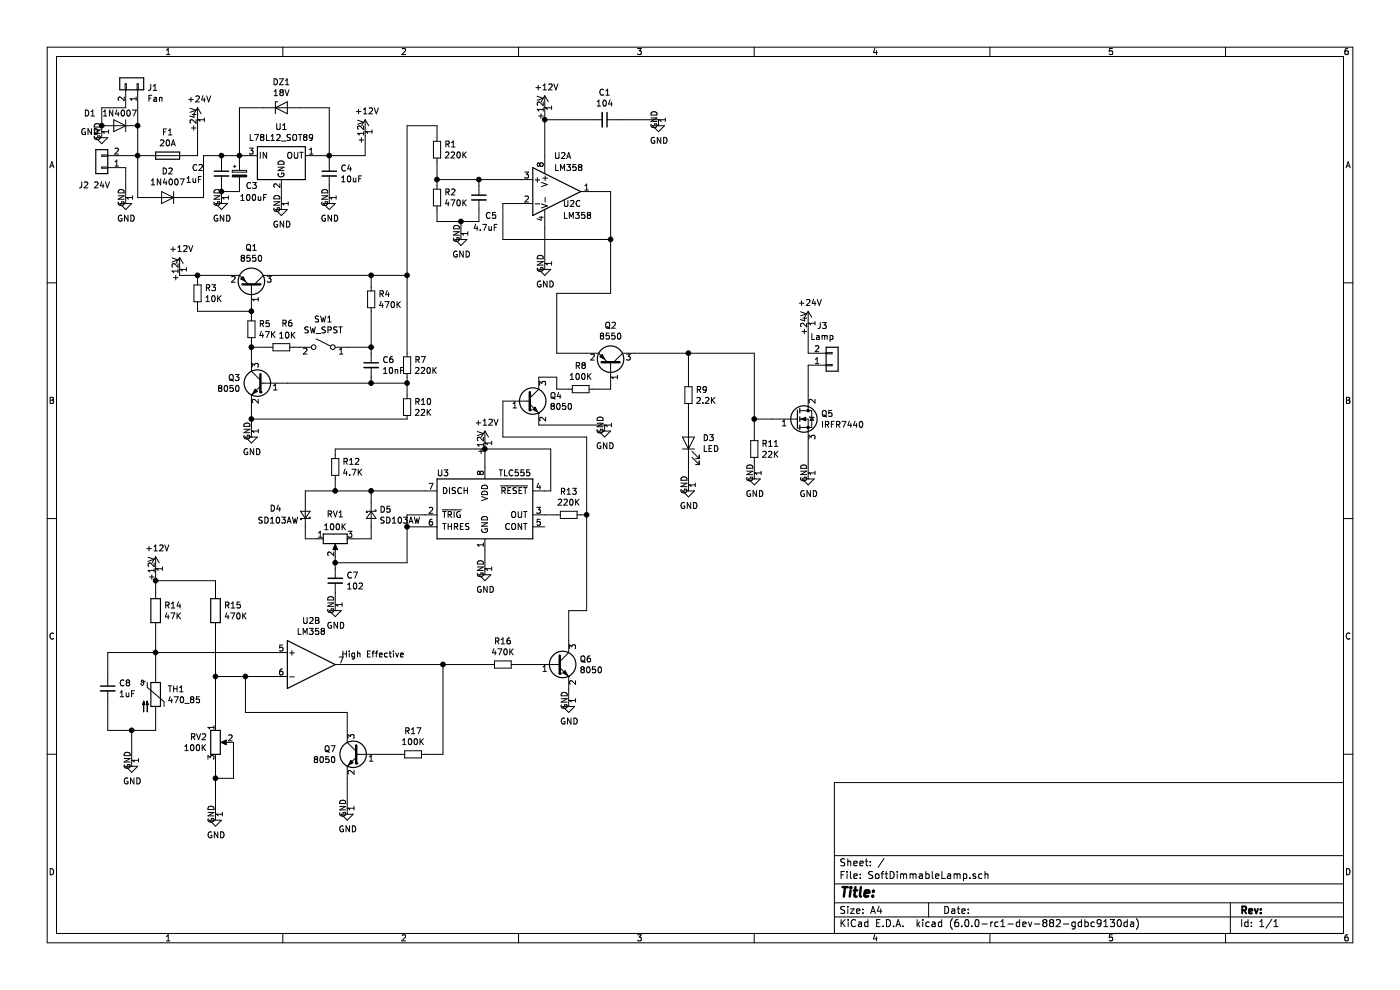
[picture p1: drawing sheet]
EESchema Schematic File Version 4
LIBS:SoftDimmableLamp-cache
EELAYER 28 0
EELAYER END
$Descr A4 11693 8268
encoding utf-8
Sheet 1 1
Title ""
Date ""
Rev ""
Comp ""
Comment1 ""
Comment2 ""
Comment3 ""
Comment4 ""
$EndDescr
$Comp
L Amplifier_Operational:LM358 U2
U 1 1
P 4650 1600
F 0 "U2" H 4700 1900 50  0000 C CNN
F 1 "LM358" H 4750 1800 50  0000 C CNN
F 2 "lc_lib:SOIC-8_150MIL" H 4650 1600 50  0001 C CNN
F 3 "http://www.ti.com/lit/ds/symlink/lm2904-n.pdf" H 4650 1600 50  0001 C CNN
	1    4650 1600
	1    0    0    -1  
$EndComp
$Comp
L Amplifier_Operational:LM358 U2
U 2 1
P 2600 5550
F 0 "U2" H 2600 5917 50  0000 C CNN
F 1 "LM358" H 2600 5826 50  0000 C CNN
F 2 "lc_lib:SOIC-8_150MIL" H 2600 5550 50  0001 C CNN
F 3 "http://www.ti.com/lit/ds/symlink/lm2904-n.pdf" H 2600 5550 50  0001 C CNN
	2    2600 5550
	1    0    0    -1  
$EndComp
$Comp
L Amplifier_Operational:LM358 U2
U 3 1
P 4650 1600
F 0 "U2" H 4700 1500 50  0000 L CNN
F 1 "LM358" H 4700 1400 50  0000 L CNN
F 2 "lc_lib:SOIC-8_150MIL" H 4650 1600 50  0001 C CNN
F 3 "http://www.ti.com/lit/ds/symlink/lm2904-n.pdf" H 4650 1600 50  0001 C CNN
	3    4650 1600
	1    0    0    -1  
$EndComp
$Comp
L Regulator_Linear:L78L12_SOT89 U1
U 1 1
P 2350 1300
F 0 "U1" H 2350 1542 50  0000 C CNN
F 1 "L78L12_SOT89" H 2350 1451 50  0000 C CNN
F 2 "lc_lib:SOT-89(SOT-89-3)" H 2350 1500 50  0001 C CIN
F 3 "http://www.st.com/content/ccc/resource/technical/document/datasheet/15/55/e5/aa/23/5b/43/fd/CD00000446.pdf/files/CD00000446.pdf/jcr:content/translations/en.CD00000446.pdf" H 2350 1250 50  0001 C CNN
	1    2350 1300
	1    0    0    -1  
$EndComp
$Comp
L Device:C_Small C2
U 1 1
P 1850 1450
F 0 "C2" H 1600 1500 50  0000 L CNN
F 1 "1uF" H 1550 1400 50  0000 L CNN
F 2 "lc_lib:0805_C" H 1850 1450 50  0001 C CNN
F 3 "~" H 1850 1450 50  0001 C CNN
	1    1850 1450
	1    0    0    -1  
$EndComp
$Comp
L Device:C_Small C4
U 1 1
P 2750 1450
F 0 "C4" H 2842 1496 50  0000 L CNN
F 1 "10uF" H 2842 1405 50  0000 L CNN
F 2 "lc_lib:0805_C" H 2750 1450 50  0001 C CNN
F 3 "~" H 2750 1450 50  0001 C CNN
	1    2750 1450
	1    0    0    -1  
$EndComp
Wire Wire Line
	2650 1300 2750 1300
Wire Wire Line
	2750 1300 2750 1350
Wire Wire Line
	2050 1300 2000 1300
Wire Wire Line
	1850 1300 1850 1350
$Comp
L power:GND #PWR07
U 1 1
P 1850 1650
F 0 "#PWR07" H 1850 1400 50  0001 C CNN
F 1 "GND" H 1855 1477 50  0000 C CNN
F 2 "" H 1850 1650 50  0001 C CNN
F 3 "" H 1850 1650 50  0001 C CNN
	1    1850 1650
	1    0    0    -1  
$EndComp
Wire Wire Line
	1850 1550 1850 1600
$Comp
L power:GND #PWR08
U 1 1
P 2750 1650
F 0 "#PWR08" H 2750 1400 50  0001 C CNN
F 1 "GND" H 2755 1477 50  0000 C CNN
F 2 "" H 2750 1650 50  0001 C CNN
F 3 "" H 2750 1650 50  0001 C CNN
	1    2750 1650
	1    0    0    -1  
$EndComp
Wire Wire Line
	2750 1550 2750 1650
$Comp
L Connector_Generic:Conn_01x02 J2
U 1 1
P 850 1400
F 0 "J2" H 1000 1550 50  0000 C CNN
F 1 "24V" H 850 1550 50  0000 C CNN
F 2 "Connectors_Phoenix:PhoenixContact_GMSTBA-G_02x7.62mm_Angled" H 850 1400 50  0001 C CNN
F 3 "~" H 850 1400 50  0001 C CNN
	1    850  1400
	-1   0    0    1   
$EndComp
$Comp
L power:+24V #PWR02
U 1 1
P 1650 1000
F 0 "#PWR02" H 1650 850 50  0001 C CNN
F 1 "+24V" H 1665 1173 50  0000 C CNN
F 2 "" H 1650 1000 50  0001 C CNN
F 3 "" H 1650 1000 50  0001 C CNN
	1    1650 1000
	1    0    0    -1  
$EndComp
$Comp
L power:GND #PWR06
U 1 1
P 1050 1650
F 0 "#PWR06" H 1050 1400 50  0001 C CNN
F 1 "GND" H 1055 1477 50  0000 C CNN
F 2 "" H 1050 1650 50  0001 C CNN
F 3 "" H 1050 1650 50  0001 C CNN
	1    1050 1650
	1    0    0    -1  
$EndComp
Wire Wire Line
	1050 1400 1050 1650
$Comp
L power:GND #PWR09
U 1 1
P 2350 1700
F 0 "#PWR09" H 2350 1450 50  0001 C CNN
F 1 "GND" H 2355 1527 50  0000 C CNN
F 2 "" H 2350 1700 50  0001 C CNN
F 3 "" H 2350 1700 50  0001 C CNN
	1    2350 1700
	1    0    0    -1  
$EndComp
Wire Wire Line
	2350 1600 2350 1700
$Comp
L power:+12V #PWR05
U 1 1
P 3050 1100
F 0 "#PWR05" H 3050 950 50  0001 C CNN
F 1 "+12V" H 3065 1273 50  0000 C CNN
F 2 "" H 3050 1100 50  0001 C CNN
F 3 "" H 3050 1100 50  0001 C CNN
	1    3050 1100
	1    0    0    -1  
$EndComp
Wire Wire Line
	3050 1300 3050 1100
Connection ~ 2750 1300
$Comp
L power:+12V #PWR01
U 1 1
P 4550 900
F 0 "#PWR01" H 4550 750 50  0001 C CNN
F 1 "+12V" H 4565 1073 50  0000 C CNN
F 2 "" H 4550 900 50  0001 C CNN
F 3 "" H 4550 900 50  0001 C CNN
	1    4550 900 
	1    0    0    -1  
$EndComp
Wire Wire Line
	4550 900  4550 1000
$Comp
L Device:C_Small C1
U 1 1
P 5050 1000
F 0 "C1" V 4821 1000 50  0000 C CNN
F 1 "104" V 4912 1000 50  0000 C CNN
F 2 "lc_lib:0805_C" H 5050 1000 50  0001 C CNN
F 3 "~" H 5050 1000 50  0001 C CNN
	1    5050 1000
	0    1    1    0   
$EndComp
Connection ~ 4550 1000
Wire Wire Line
	4550 1000 4550 1300
$Comp
L power:GND #PWR03
U 1 1
P 5500 1000
F 0 "#PWR03" H 5500 750 50  0001 C CNN
F 1 "GND" H 5505 827 50  0000 C CNN
F 2 "" H 5500 1000 50  0001 C CNN
F 3 "" H 5500 1000 50  0001 C CNN
	1    5500 1000
	1    0    0    -1  
$EndComp
Wire Wire Line
	4550 1000 4950 1000
Wire Wire Line
	5150 1000 5500 1000
$Comp
L Device:C_Small C5
U 1 1
P 4000 1650
F 0 "C5" H 4050 1500 50  0000 L CNN
F 1 "4.7uF" H 3950 1400 50  0000 L CNN
F 2 "lc_lib:0805_C" H 4000 1650 50  0001 C CNN
F 3 "~" H 4000 1650 50  0001 C CNN
	1    4000 1650
	1    0    0    -1  
$EndComp
$Comp
L Device:R_Small R1
U 1 1
P 3650 1250
F 0 "R1" H 3709 1296 50  0000 L CNN
F 1 "220K" H 3709 1205 50  0000 L CNN
F 2 "lc_lib:0805" H 3650 1250 50  0001 C CNN
F 3 "~" H 3650 1250 50  0001 C CNN
	1    3650 1250
	1    0    0    -1  
$EndComp
Wire Wire Line
	3650 1500 4000 1500
Wire Wire Line
	3650 1500 3650 1350
Wire Wire Line
	4000 1550 4000 1500
Connection ~ 4000 1500
Wire Wire Line
	4000 1500 4350 1500
Wire Wire Line
	4000 1850 4000 1750
$Comp
L power:GND #PWR010
U 1 1
P 3850 1950
F 0 "#PWR010" H 3850 1700 50  0001 C CNN
F 1 "GND" H 3855 1777 50  0000 C CNN
F 2 "" H 3850 1950 50  0001 C CNN
F 3 "" H 3850 1950 50  0001 C CNN
	1    3850 1950
	1    0    0    -1  
$EndComp
Wire Wire Line
	3850 1850 3850 1950
Wire Wire Line
	3850 1850 4000 1850
Wire Wire Line
	5100 1600 4950 1600
Wire Wire Line
	4200 1700 4350 1700
$Comp
L power:GND #PWR011
U 1 1
P 4550 2200
F 0 "#PWR011" H 4550 1950 50  0001 C CNN
F 1 "GND" H 4555 2027 50  0000 C CNN
F 2 "" H 4550 2200 50  0001 C CNN
F 3 "" H 4550 2200 50  0001 C CNN
	1    4550 2200
	1    0    0    -1  
$EndComp
Wire Wire Line
	4550 2200 4550 1900
Wire Wire Line
	4200 1700 4200 2000
Wire Wire Line
	4200 2000 5100 2000
Wire Wire Line
	5100 2000 5100 1600
$Comp
L Device:R_Small R11
U 1 1
P 6300 3750
F 0 "R11" H 6359 3796 50  0000 L CNN
F 1 "22K" H 6359 3705 50  0000 L CNN
F 2 "lc_lib:0805" H 6300 3750 50  0001 C CNN
F 3 "~" H 6300 3750 50  0001 C CNN
	1    6300 3750
	1    0    0    -1  
$EndComp
Wire Wire Line
	6300 3650 6300 3500
Connection ~ 6300 3500
Wire Wire Line
	6300 3500 6450 3500
$Comp
L power:GND #PWR017
U 1 1
P 6300 3950
F 0 "#PWR017" H 6300 3700 50  0001 C CNN
F 1 "GND" H 6305 3777 50  0000 C CNN
F 2 "" H 6300 3950 50  0001 C CNN
F 3 "" H 6300 3950 50  0001 C CNN
	1    6300 3950
	1    0    0    -1  
$EndComp
Wire Wire Line
	6300 3850 6300 3950
$Comp
L Connector_Generic:Conn_01x02 J3
U 1 1
P 6950 3050
F 0 "J3" H 6868 2725 50  0000 C CNN
F 1 "Lamp" H 6868 2816 50  0000 C CNN
F 2 "Connectors_Phoenix:PhoenixContact_GMSTBA-G_02x7.62mm_Angled" H 6950 3050 50  0001 C CNN
F 3 "~" H 6950 3050 50  0001 C CNN
	1    6950 3050
	1    0    0    1   
$EndComp
Wire Wire Line
	6750 3050 6750 3300
$Comp
L power:GND #PWR018
U 1 1
P 6750 3950
F 0 "#PWR018" H 6750 3700 50  0001 C CNN
F 1 "GND" H 6755 3777 50  0000 C CNN
F 2 "" H 6750 3950 50  0001 C CNN
F 3 "" H 6750 3950 50  0001 C CNN
	1    6750 3950
	1    0    0    -1  
$EndComp
Wire Wire Line
	6750 3700 6750 3950
$Comp
L power:+24V #PWR013
U 1 1
P 6750 2700
F 0 "#PWR013" H 6750 2550 50  0001 C CNN
F 1 "+24V" H 6765 2873 50  0000 C CNN
F 2 "" H 6750 2700 50  0001 C CNN
F 3 "" H 6750 2700 50  0001 C CNN
	1    6750 2700
	1    0    0    -1  
$EndComp
$Comp
L Device:Thermistor_PTC TH1
U 1 1
P 1300 5800
F 0 "TH1" H 1398 5846 50  0000 L CNN
F 1 "470_85" H 1398 5755 50  0000 L CNN
F 2 "Connectors_Phoenix:PhoenixContact_MSTBA-G_02x5.08mm_Angled" H 1350 5600 50  0001 L CNN
F 3 "~" H 1300 5800 50  0001 C CNN
	1    1300 5800
	1    0    0    -1  
$EndComp
Wire Wire Line
	1300 5650 1300 5450
$Comp
L Device:R R14
U 1 1
P 1300 5100
F 0 "R14" H 1370 5146 50  0000 L CNN
F 1 "47K" H 1370 5055 50  0000 L CNN
F 2 "lc_lib:0805" V 1230 5100 50  0001 C CNN
F 3 "~" H 1300 5100 50  0001 C CNN
	1    1300 5100
	1    0    0    -1  
$EndComp
Wire Wire Line
	1300 5250 1300 5450
Connection ~ 1300 5450
$Comp
L power:+12V #PWR020
U 1 1
P 1300 4750
F 0 "#PWR020" H 1300 4600 50  0001 C CNN
F 1 "+12V" H 1315 4923 50  0000 C CNN
F 2 "" H 1300 4750 50  0001 C CNN
F 3 "" H 1300 4750 50  0001 C CNN
	1    1300 4750
	1    0    0    -1  
$EndComp
Wire Wire Line
	1300 4750 1300 4850
$Comp
L Device:C_Small C8
U 1 1
P 900 5750
F 0 "C8" H 992 5796 50  0000 L CNN
F 1 "1uF" H 992 5705 50  0000 L CNN
F 2 "lc_lib:0805_C" H 900 5750 50  0001 C CNN
F 3 "~" H 900 5750 50  0001 C CNN
	1    900  5750
	1    0    0    -1  
$EndComp
Wire Wire Line
	900  5650 900  5450
Wire Wire Line
	900  5450 1300 5450
Wire Wire Line
	900  5850 900  6100
Wire Wire Line
	900  6100 1100 6100
Wire Wire Line
	1300 6100 1300 5950
$Comp
L power:GND #PWR024
U 1 1
P 1100 6350
F 0 "#PWR024" H 1100 6100 50  0001 C CNN
F 1 "GND" H 1105 6177 50  0000 C CNN
F 2 "" H 1100 6350 50  0001 C CNN
F 3 "" H 1100 6350 50  0001 C CNN
	1    1100 6350
	1    0    0    -1  
$EndComp
Wire Wire Line
	1100 6350 1100 6100
Connection ~ 1100 6100
Wire Wire Line
	1100 6100 1300 6100
$Comp
L Device:R R15
U 1 1
P 1800 5100
F 0 "R15" H 1870 5146 50  0000 L CNN
F 1 "470K" H 1870 5055 50  0000 L CNN
F 2 "lc_lib:0805" V 1730 5100 50  0001 C CNN
F 3 "~" H 1800 5100 50  0001 C CNN
	1    1800 5100
	1    0    0    -1  
$EndComp
$Comp
L Device:R_POT RV2
U 1 1
P 1800 6200
F 0 "RV2" H 1731 6246 50  0000 R CNN
F 1 "100K" H 1731 6155 50  0000 R CNN
F 2 "MyPCBLib:3362P" H 1800 6200 50  0001 C CNN
F 3 "~" H 1800 6200 50  0001 C CNN
	1    1800 6200
	1    0    0    -1  
$EndComp
Wire Wire Line
	1950 6200 1950 6500
Wire Wire Line
	1950 6500 1800 6500
Wire Wire Line
	1800 6500 1800 6350
$Comp
L power:GND #PWR026
U 1 1
P 1800 6800
F 0 "#PWR026" H 1800 6550 50  0001 C CNN
F 1 "GND" H 1805 6627 50  0000 C CNN
F 2 "" H 1800 6800 50  0001 C CNN
F 3 "" H 1800 6800 50  0001 C CNN
	1    1800 6800
	1    0    0    -1  
$EndComp
Wire Wire Line
	1800 6500 1800 6800
Connection ~ 1800 6500
Wire Wire Line
	1800 4950 1800 4850
Wire Wire Line
	1800 4850 1300 4850
Connection ~ 1300 4850
Wire Wire Line
	1300 4850 1300 4950
Text Notes 2850 5500 0    50   ~ 0
High Effective
$Comp
L MySchLib:8050 Q6
U 1 1
P 4650 5550
F 0 "Q6" H 4840 5596 50  0000 L CNN
F 1 "8050" H 4840 5505 50  0000 L CNN
F 2 "lc_lib:SOT-23(SOT-23-3)" H 4850 5475 50  0001 L CIN
F 3 "http://www.unisonic.com.tw/datasheet/S8050.pdf" H 4650 5550 50  0001 L CNN
	1    4650 5550
	1    0    0    -1  
$EndComp
$Comp
L Device:R_Small R16
U 1 1
P 4200 5550
F 0 "R16" V 4004 5550 50  0000 C CNN
F 1 "470K" V 4095 5550 50  0000 C CNN
F 2 "lc_lib:0805" H 4200 5550 50  0001 C CNN
F 3 "~" H 4200 5550 50  0001 C CNN
	1    4200 5550
	0    1    1    0   
$EndComp
$Comp
L MySchLib:8050 Q4
U 1 1
P 4400 3350
F 0 "Q4" H 4590 3396 50  0000 L CNN
F 1 "8050" H 4590 3305 50  0000 L CNN
F 2 "lc_lib:SOT-23(SOT-23-3)" H 4600 3275 50  0001 L CIN
F 3 "http://www.unisonic.com.tw/datasheet/S8050.pdf" H 4400 3350 50  0001 L CNN
	1    4400 3350
	1    0    0    -1  
$EndComp
$Comp
L Device:R_Small R17
U 1 1
P 3450 6300
F 0 "R17" V 3254 6300 50  0000 C CNN
F 1 "100K" V 3345 6300 50  0000 C CNN
F 2 "lc_lib:0805" H 3450 6300 50  0001 C CNN
F 3 "~" H 3450 6300 50  0001 C CNN
	1    3450 6300
	0    1    1    0   
$EndComp
$Comp
L power:+12V #PWR016
U 1 1
P 4050 3700
F 0 "#PWR016" H 4050 3550 50  0001 C CNN
F 1 "+12V" H 4065 3873 50  0000 C CNN
F 2 "" H 4050 3700 50  0001 C CNN
F 3 "" H 4050 3700 50  0001 C CNN
	1    4050 3700
	1    0    0    -1  
$EndComp
$Comp
L Timer:TLC555 U3
U 1 1
P 4050 4300
F 0 "U3" H 3700 4650 50  0000 C CNN
F 1 "TLC555" H 4300 4650 50  0000 C CNN
F 2 "lc_lib:SOIC-8_150MIL" H 4100 4050 50  0001 L CNN
F 3 "http://www.ti.com/lit/ds/symlink/tlc555.pdf" H 4700 3750 50  0001 C CNN
	1    4050 4300
	1    0    0    -1  
$EndComp
Wire Wire Line
	4050 3700 4050 3750
$Comp
L Device:R_Small R12
U 1 1
P 2800 3900
F 0 "R12" H 2859 3946 50  0000 L CNN
F 1 "4.7K" H 2859 3855 50  0000 L CNN
F 2 "lc_lib:0805" H 2800 3900 50  0001 C CNN
F 3 "~" H 2800 3900 50  0001 C CNN
	1    2800 3900
	1    0    0    -1  
$EndComp
$Comp
L Device:R_POT RV1
U 1 1
P 2800 4500
F 0 "RV1" V 2593 4500 50  0000 C CNN
F 1 "100K" V 2700 4500 50  0000 C CNN
F 2 "Potentiometers:Potentiometer_Alps_RK163_Double_Vertical" H 2800 4500 50  0001 C CNN
F 3 "~" H 2800 4500 50  0001 C CNN
	1    2800 4500
	0    -1   1    0   
$EndComp
$Comp
L MySchLib:D_Schottky_Small D4
U 1 1
P 2550 4300
F 0 "D4" V 2600 4600 50  0000 R CNN
F 1 "SD103AW" V 2500 4700 50  0000 R CNN
F 2 "lc_lib:SOD-123" V 2550 4300 50  0001 C CNN
F 3 "~" V 2550 4300 50  0001 C CNN
	1    2550 4300
	0    -1   -1   0   
$EndComp
$Comp
L MySchLib:D_Schottky_Small D5
U 1 1
P 3100 4300
F 0 "D5" V 3054 4368 50  0000 L CNN
F 1 "SD103AW" V 3145 4368 50  0000 L CNN
F 2 "lc_lib:SOD-123" V 3100 4300 50  0001 C CNN
F 3 "~" V 3100 4300 50  0001 C CNN
	1    3100 4300
	0    1    1    0   
$EndComp
Wire Wire Line
	3100 4100 3100 4200
Wire Wire Line
	2550 4100 2550 4200
Wire Wire Line
	2550 4500 2650 4500
Wire Wire Line
	3100 4500 2950 4500
$Comp
L Device:C_Small C7
U 1 1
P 2800 4850
F 0 "C7" H 2892 4896 50  0000 L CNN
F 1 "102" H 2892 4805 50  0000 L CNN
F 2 "lc_lib:0805_C" H 2800 4850 50  0001 C CNN
F 3 "~" H 2800 4850 50  0001 C CNN
	1    2800 4850
	1    0    0    -1  
$EndComp
Wire Wire Line
	2800 4750 2800 4700
$Comp
L power:GND #PWR022
U 1 1
P 2800 5050
F 0 "#PWR022" H 2800 4800 50  0001 C CNN
F 1 "GND" H 2805 4877 50  0000 C CNN
F 2 "" H 2800 5050 50  0001 C CNN
F 3 "" H 2800 5050 50  0001 C CNN
	1    2800 5050
	1    0    0    -1  
$EndComp
Wire Wire Line
	2800 4950 2800 5050
Wire Wire Line
	2550 4400 2550 4500
Wire Wire Line
	3100 4500 3100 4400
Wire Wire Line
	2550 4100 2800 4100
Wire Wire Line
	2800 4000 2800 4100
Connection ~ 2800 4100
Wire Wire Line
	2800 4100 3100 4100
Wire Wire Line
	3550 4100 3100 4100
Connection ~ 3100 4100
Wire Wire Line
	2800 4700 3400 4700
Wire Wire Line
	3400 4700 3400 4400
Wire Wire Line
	3400 4300 3550 4300
Connection ~ 2800 4700
Wire Wire Line
	2800 4700 2800 4650
Wire Wire Line
	3550 4400 3400 4400
Connection ~ 3400 4400
Wire Wire Line
	3400 4400 3400 4300
$Comp
L power:GND #PWR021
U 1 1
P 4050 4750
F 0 "#PWR021" H 4050 4500 50  0001 C CNN
F 1 "GND" H 4055 4577 50  0000 C CNN
F 2 "" H 4050 4750 50  0001 C CNN
F 3 "" H 4050 4750 50  0001 C CNN
	1    4050 4750
	1    0    0    -1  
$EndComp
Wire Wire Line
	4050 4600 4050 4750
Wire Wire Line
	4550 4100 4600 4100
Wire Wire Line
	4600 4100 4600 3750
Wire Wire Line
	4600 3750 4050 3750
Connection ~ 4050 3750
Wire Wire Line
	4050 3750 4050 3900
Wire Wire Line
	4550 4300 4650 4300
Wire Wire Line
	4050 3750 2800 3750
Wire Wire Line
	2800 3750 2800 3800
$Comp
L Device:R_Small R13
U 1 1
P 4750 4300
F 0 "R13" V 4554 4300 50  0000 C CNN
F 1 "220K" V 4645 4300 50  0000 C CNN
F 2 "lc_lib:0805" H 4750 4300 50  0001 C CNN
F 3 "~" H 4750 4300 50  0001 C CNN
	1    4750 4300
	0    1    1    0   
$EndComp
Wire Wire Line
	4850 4300 4900 4300
Wire Wire Line
	4900 4300 4900 3650
Wire Wire Line
	4900 3650 4200 3650
Wire Wire Line
	4200 3650 4200 3350
Wire Wire Line
	5100 3250 4950 3250
Wire Wire Line
	4500 3150 4650 3150
Wire Wire Line
	4650 3150 4650 3250
Wire Wire Line
	4650 3250 4750 3250
$Comp
L Device:R_Small R8
U 1 1
P 4850 3250
F 0 "R8" V 4654 3250 50  0000 C CNN
F 1 "100K" V 4745 3250 50  0000 C CNN
F 2 "lc_lib:0805" H 4850 3250 50  0001 C CNN
F 3 "~" H 4850 3250 50  0001 C CNN
	1    4850 3250
	0    1    1    0   
$EndComp
Wire Wire Line
	5300 2950 5750 2950
Wire Wire Line
	6300 2950 6300 3500
$Comp
L power:GND #PWR014
U 1 1
P 5050 3550
F 0 "#PWR014" H 5050 3300 50  0001 C CNN
F 1 "GND" H 5055 3377 50  0000 C CNN
F 2 "" H 5050 3550 50  0001 C CNN
F 3 "" H 5050 3550 50  0001 C CNN
	1    5050 3550
	1    0    0    -1  
$EndComp
Wire Wire Line
	4500 3550 5050 3550
Wire Wire Line
	3700 5550 2900 5550
Wire Wire Line
	4100 5550 3700 5550
Connection ~ 3700 5550
Wire Wire Line
	3700 6300 3700 5550
Wire Wire Line
	3550 6300 3700 6300
Wire Wire Line
	3350 6300 3200 6300
Wire Wire Line
	2900 6100 2900 5950
Wire Wire Line
	2900 6500 2900 6750
$Comp
L power:GND #PWR025
U 1 1
P 2900 6750
F 0 "#PWR025" H 2900 6500 50  0001 C CNN
F 1 "GND" H 2905 6577 50  0000 C CNN
F 2 "" H 2900 6750 50  0001 C CNN
F 3 "" H 2900 6750 50  0001 C CNN
	1    2900 6750
	1    0    0    -1  
$EndComp
$Comp
L MySchLib:8050 Q7
U 1 1
P 3000 6300
F 0 "Q7" H 3191 6346 50  0000 L CNN
F 1 "8050" H 3191 6255 50  0000 L CNN
F 2 "lc_lib:SOT-23(SOT-23-3)" H 3200 6225 50  0001 L CIN
F 3 "http://www.unisonic.com.tw/datasheet/S8050.pdf" H 3000 6300 50  0001 L CNN
	1    3000 6300
	-1   0    0    -1  
$EndComp
Wire Wire Line
	4300 5550 4450 5550
Wire Wire Line
	4900 4300 4900 5100
Wire Wire Line
	4900 5100 4750 5100
Wire Wire Line
	4750 5100 4750 5350
Connection ~ 4900 4300
$Comp
L power:GND #PWR023
U 1 1
P 4750 5850
F 0 "#PWR023" H 4750 5600 50  0001 C CNN
F 1 "GND" H 4755 5677 50  0000 C CNN
F 2 "" H 4750 5850 50  0001 C CNN
F 3 "" H 4750 5850 50  0001 C CNN
	1    4750 5850
	1    0    0    -1  
$EndComp
Wire Wire Line
	4750 5750 4750 5850
$Comp
L Device:Fuse F1
U 1 1
P 1400 1300
F 0 "F1" V 1203 1300 50  0000 C CNN
F 1 "20A" V 1294 1300 50  0000 C CNN
F 2 "MyPCBLib:FUSE6x32" V 1330 1300 50  0001 C CNN
F 3 "~" H 1400 1300 50  0001 C CNN
	1    1400 1300
	0    1    1    0   
$EndComp
Wire Wire Line
	1550 1300 1650 1300
$Comp
L Device:LED D3
U 1 1
P 5750 3700
F 0 "D3" V 5789 3583 50  0000 R CNN
F 1 "LED" V 5698 3583 50  0000 R CNN
F 2 "LEDs:LED_D3.0mm" H 5750 3700 50  0001 C CNN
F 3 "~" H 5750 3700 50  0001 C CNN
	1    5750 3700
	0    -1   -1   0   
$EndComp
$Comp
L Device:R_Small R9
U 1 1
P 5750 3300
F 0 "R9" H 5809 3346 50  0000 L CNN
F 1 "2.2K" H 5809 3255 50  0000 L CNN
F 2 "lc_lib:0805" H 5750 3300 50  0001 C CNN
F 3 "~" H 5750 3300 50  0001 C CNN
	1    5750 3300
	1    0    0    -1  
$EndComp
Wire Wire Line
	5750 3400 5750 3550
Wire Wire Line
	5750 3200 5750 2950
Connection ~ 5750 2950
Wire Wire Line
	5750 2950 6300 2950
$Comp
L power:GND #PWR019
U 1 1
P 5750 4050
F 0 "#PWR019" H 5750 3800 50  0001 C CNN
F 1 "GND" H 5755 3877 50  0000 C CNN
F 2 "" H 5750 4050 50  0001 C CNN
F 3 "" H 5750 4050 50  0001 C CNN
	1    5750 4050
	1    0    0    -1  
$EndComp
Wire Wire Line
	5750 3850 5750 4050
$Comp
L MySchLib:8550 Q2
U 1 1
P 5100 3050
F 0 "Q2" V 5428 3050 50  0000 C CNN
F 1 "8550" V 5337 3050 50  0000 C CNN
F 2 "lc_lib:SOT-23(SOT-23-3)" H 5300 2975 50  0001 L CIN
F 3 "http://www.unisonic.com.tw/datasheet/S8550.pdf" H 5100 3050 50  0001 L CNN
	1    5100 3050
	0    1    -1   0   
$EndComp
Connection ~ 3650 1500
Wire Wire Line
	3650 1550 3650 1500
Connection ~ 3850 1850
Wire Wire Line
	3650 1850 3850 1850
Wire Wire Line
	3650 1750 3650 1850
$Comp
L Device:R_Small R2
U 1 1
P 3650 1650
F 0 "R2" H 3709 1696 50  0000 L CNN
F 1 "470K" H 3709 1605 50  0000 L CNN
F 2 "lc_lib:0805" H 3650 1650 50  0001 C CNN
F 3 "~" H 3650 1650 50  0001 C CNN
	1    3650 1650
	1    0    0    -1  
$EndComp
$Comp
L Device:Q_NMOS_GDS Q5
U 1 1
P 6650 3500
F 0 "Q5" H 6856 3546 50  0000 L CNN
F 1 "IRFR7440" H 6856 3455 50  0000 L CNN
F 2 "lc_lib:TO-252-2" H 6850 3600 50  0001 C CNN
F 3 "~" H 6650 3500 50  0001 C CNN
	1    6650 3500
	1    0    0    -1  
$EndComp
Wire Wire Line
	6750 2700 6750 2950
Wire Wire Line
	1650 1000 1650 1300
Connection ~ 1850 1300
Wire Wire Line
	1050 1300 1150 1300
Wire Wire Line
	1150 1300 1150 1650
Wire Wire Line
	1150 1650 1250 1650
Connection ~ 1150 1300
Wire Wire Line
	1150 1300 1250 1300
Wire Wire Line
	1550 1650 1700 1650
Wire Wire Line
	1700 1650 1700 1300
Wire Wire Line
	1700 1300 1850 1300
Wire Wire Line
	4900 2950 4650 2950
Wire Wire Line
	4650 2950 4650 2450
Wire Wire Line
	4650 2450 5100 2450
Wire Wire Line
	5100 2450 5100 2000
Connection ~ 5100 2000
Wire Wire Line
	3650 1050 3650 1150
$Comp
L MySchLib:8550 Q1
U 1 1
P 2100 2400
F 0 "Q1" V 2428 2400 50  0000 C CNN
F 1 "8550" V 2337 2400 50  0000 C CNN
F 2 "lc_lib:SOT-23(SOT-23-3)" H 2300 2325 50  0001 L CIN
F 3 "http://www.unisonic.com.tw/datasheet/S8550.pdf" H 2100 2400 50  0001 L CNN
	1    2100 2400
	0    1    -1   0   
$EndComp
$Comp
L MySchLib:8050 Q3
U 1 1
P 2200 3200
F 0 "Q3" H 2391 3246 50  0000 L CNN
F 1 "8050" H 2391 3155 50  0000 L CNN
F 2 "lc_lib:SOT-23(SOT-23-3)" H 2400 3125 50  0001 L CIN
F 3 "http://www.unisonic.com.tw/datasheet/S8050.pdf" H 2200 3200 50  0001 L CNN
	1    2200 3200
	-1   0    0    -1  
$EndComp
$Comp
L Device:R_Small R5
U 1 1
P 2100 2750
F 0 "R5" H 2159 2796 50  0000 L CNN
F 1 "47K" H 2159 2705 50  0000 L CNN
F 2 "lc_lib:0805" H 2100 2750 50  0001 C CNN
F 3 "~" H 2100 2750 50  0001 C CNN
	1    2100 2750
	1    0    0    -1  
$EndComp
Wire Wire Line
	2100 2650 2100 2600
$Comp
L Device:R_Small R6
U 1 1
P 2350 2900
F 0 "R6" V 2150 2950 50  0000 C CNN
F 1 "10K" V 2250 2950 50  0000 C CNN
F 2 "lc_lib:0805" H 2350 2900 50  0001 C CNN
F 3 "~" H 2350 2900 50  0001 C CNN
	1    2350 2900
	0    1    1    0   
$EndComp
$Comp
L Switch:SW_SPST SW1
U 1 1
P 2700 2900
F 0 "SW1" H 2700 3135 50  0000 C CNN
F 1 "SW_SPST" H 2700 3044 50  0000 C CNN
F 2 "Connectors_Phoenix:PhoenixContact_MSTBA-G_02x5.08mm_Angled" H 2700 2900 50  0001 C CNN
F 3 "" H 2700 2900 50  0001 C CNN
	1    2700 2900
	-1   0    0    -1  
$EndComp
Wire Wire Line
	2450 2900 2500 2900
$Comp
L Device:C_Small C6
U 1 1
P 3100 3050
F 0 "C6" H 3192 3096 50  0000 L CNN
F 1 "10nF" H 3192 3005 50  0000 L CNN
F 2 "lc_lib:0805_C" H 3100 3050 50  0001 C CNN
F 3 "~" H 3100 3050 50  0001 C CNN
	1    3100 3050
	1    0    0    -1  
$EndComp
Wire Wire Line
	2900 2900 3100 2900
Wire Wire Line
	3100 2900 3100 2950
Wire Wire Line
	2100 2850 2100 2900
Wire Wire Line
	2250 2900 2100 2900
Connection ~ 2100 2900
Wire Wire Line
	2100 2900 2100 3000
Wire Wire Line
	2400 3200 3100 3200
Wire Wire Line
	3100 3200 3100 3150
Connection ~ 3100 3200
$Comp
L Device:R_Small R3
U 1 1
P 1650 2450
F 0 "R3" H 1709 2496 50  0000 L CNN
F 1 "10K" H 1709 2405 50  0000 L CNN
F 2 "lc_lib:0805" H 1650 2450 50  0001 C CNN
F 3 "~" H 1650 2450 50  0001 C CNN
	1    1650 2450
	1    0    0    -1  
$EndComp
Wire Wire Line
	1650 2300 1900 2300
Wire Wire Line
	1650 2600 2100 2600
Connection ~ 2100 2600
Wire Wire Line
	1650 2350 1650 2300
Wire Wire Line
	1650 2550 1650 2600
$Comp
L Device:R_Small R4
U 1 1
P 3100 2500
F 0 "R4" H 3159 2546 50  0000 L CNN
F 1 "470K" H 3159 2455 50  0000 L CNN
F 2 "lc_lib:0805" H 3100 2500 50  0001 C CNN
F 3 "~" H 3100 2500 50  0001 C CNN
	1    3100 2500
	1    0    0    -1  
$EndComp
Wire Wire Line
	3100 2600 3100 2900
Connection ~ 3100 2900
Wire Wire Line
	2300 2300 3100 2300
Wire Wire Line
	3100 2300 3100 2400
$Comp
L Device:R_Small R7
U 1 1
P 3400 3050
F 0 "R7" H 3459 3096 50  0000 L CNN
F 1 "220K" H 3459 3005 50  0000 L CNN
F 2 "lc_lib:0805" H 3400 3050 50  0001 C CNN
F 3 "~" H 3400 3050 50  0001 C CNN
	1    3400 3050
	1    0    0    -1  
$EndComp
Wire Wire Line
	3400 3150 3400 3200
Wire Wire Line
	3100 3200 3400 3200
Wire Wire Line
	3400 2300 3100 2300
Connection ~ 3100 2300
$Comp
L Device:R_Small R10
U 1 1
P 3400 3400
F 0 "R10" H 3459 3446 50  0000 L CNN
F 1 "22K" H 3459 3355 50  0000 L CNN
F 2 "lc_lib:0805" H 3400 3400 50  0001 C CNN
F 3 "~" H 3400 3400 50  0001 C CNN
	1    3400 3400
	1    0    0    -1  
$EndComp
Wire Wire Line
	3400 3300 3400 3200
Connection ~ 3400 3200
Wire Wire Line
	3400 3500 2100 3500
Wire Wire Line
	2100 3500 2100 3400
$Comp
L power:GND #PWR015
U 1 1
P 2100 3600
F 0 "#PWR015" H 2100 3350 50  0001 C CNN
F 1 "GND" H 2105 3427 50  0000 C CNN
F 2 "" H 2100 3600 50  0001 C CNN
F 3 "" H 2100 3600 50  0001 C CNN
	1    2100 3600
	1    0    0    -1  
$EndComp
Wire Wire Line
	2100 3600 2100 3500
Connection ~ 2100 3500
$Comp
L power:+12V #PWR012
U 1 1
P 1500 2250
F 0 "#PWR012" H 1500 2100 50  0001 C CNN
F 1 "+12V" H 1515 2423 50  0000 C CNN
F 2 "" H 1500 2250 50  0001 C CNN
F 3 "" H 1500 2250 50  0001 C CNN
	1    1500 2250
	1    0    0    -1  
$EndComp
Wire Wire Line
	1500 2250 1500 2300
Wire Wire Line
	1500 2300 1650 2300
Connection ~ 1650 2300
Wire Wire Line
	3400 2300 3400 1050
Wire Wire Line
	3400 1050 3650 1050
$Comp
L Device:CP_Small C3
U 1 1
P 2000 1450
F 0 "C3" H 2050 1350 50  0000 L CNN
F 1 "100uF" H 2000 1250 50  0000 L CNN
F 2 "Capacitors_THT:CP_Radial_D5.0mm_P2.50mm" H 2000 1450 50  0001 C CNN
F 3 "~" H 2000 1450 50  0001 C CNN
	1    2000 1450
	1    0    0    -1  
$EndComp
Wire Wire Line
	2000 1350 2000 1300
Connection ~ 2000 1300
Wire Wire Line
	2000 1300 1850 1300
Wire Wire Line
	2000 1550 2000 1600
Wire Wire Line
	2000 1600 1850 1600
Connection ~ 1850 1600
Wire Wire Line
	1850 1600 1850 1650
Wire Wire Line
	2750 1300 3050 1300
$Comp
L Connector_Generic:Conn_01x02 J1
U 1 1
P 1150 700
F 0 "J1" V 1114 780 50  0000 L CNN
F 1 "Fan" V 1023 780 50  0000 L CNN
F 2 "Connectors_Molex:Molex_KK-6410-02_02x2.54mm_Straight" H 1150 700 50  0001 C CNN
F 3 "~" H 1150 700 50  0001 C CNN
	1    1150 700 
	0    1    -1   0   
$EndComp
Wire Wire Line
	1150 900  1150 1050
Wire Wire Line
	1050 900  850  900 
$Comp
L power:GND #PWR04
U 1 1
P 850 1100
F 0 "#PWR04" H 850 850 50  0001 C CNN
F 1 "GND" H 750 1100 50  0000 C CNN
F 2 "" H 850 1100 50  0001 C CNN
F 3 "" H 850 1100 50  0001 C CNN
	1    850  1100
	1    0    0    -1  
$EndComp
Wire Wire Line
	3400 2300 3400 2950
Connection ~ 3400 2300
$Comp
L MySchLib:D D2
U 1 1
P 1400 1650
F 0 "D2" H 1400 1434 50  0000 C CNN
F 1 "1N4007" H 1400 1525 50  0000 C CNN
F 2 "lc_lib:SMA(DO-214AC)_S2" H 1400 1650 50  0001 C CNN
F 3 "~" H 1400 1650 50  0001 C CNN
	1    1400 1650
	-1   0    0    1   
$EndComp
$Comp
L MySchLib:D D1
U 1 1
P 1000 1050
F 0 "D1" H 1250 950 50  0000 C CNN
F 1 "1N4007" H 1000 950 50  0000 C CNN
F 2 "lc_lib:SMA(DO-214AC)_S2" H 1000 1050 50  0001 C CNN
F 3 "~" H 1000 1050 50  0001 C CNN
	1    1000 1050
	-1   0    0    1   
$EndComp
Connection ~ 1150 1050
Wire Wire Line
	1150 1050 1150 1300
Wire Wire Line
	850  1100 850  1050
Connection ~ 850  1050
Wire Wire Line
	850  1050 850  900 
$Comp
L MySchLib:D_Zener DZ1
U 1 1
P 2350 900
F 0 "DZ1" H 2350 1116 50  0000 C CNN
F 1 "18V" H 2350 1025 50  0000 C CNN
F 2 "lc_lib:LL-34" H 2350 900 50  0001 C CNN
F 3 "~" H 2350 900 50  0001 C CNN
	1    2350 900 
	1    0    0    -1  
$EndComp
Wire Wire Line
	2200 900  2000 900 
Wire Wire Line
	2000 900  2000 1300
Wire Wire Line
	2500 900  2750 900 
Wire Wire Line
	2750 900  2750 1300
Wire Wire Line
	1800 5250 1800 5650
Wire Wire Line
	2300 5650 2050 5650
Connection ~ 1800 5650
Wire Wire Line
	1800 5650 1800 6050
Wire Wire Line
	1300 5450 2300 5450
Wire Wire Line
	2050 5650 2050 5950
Wire Wire Line
	2050 5950 2900 5950
Connection ~ 2050 5650
Wire Wire Line
	2050 5650 1800 5650
$EndSCHEMATC
